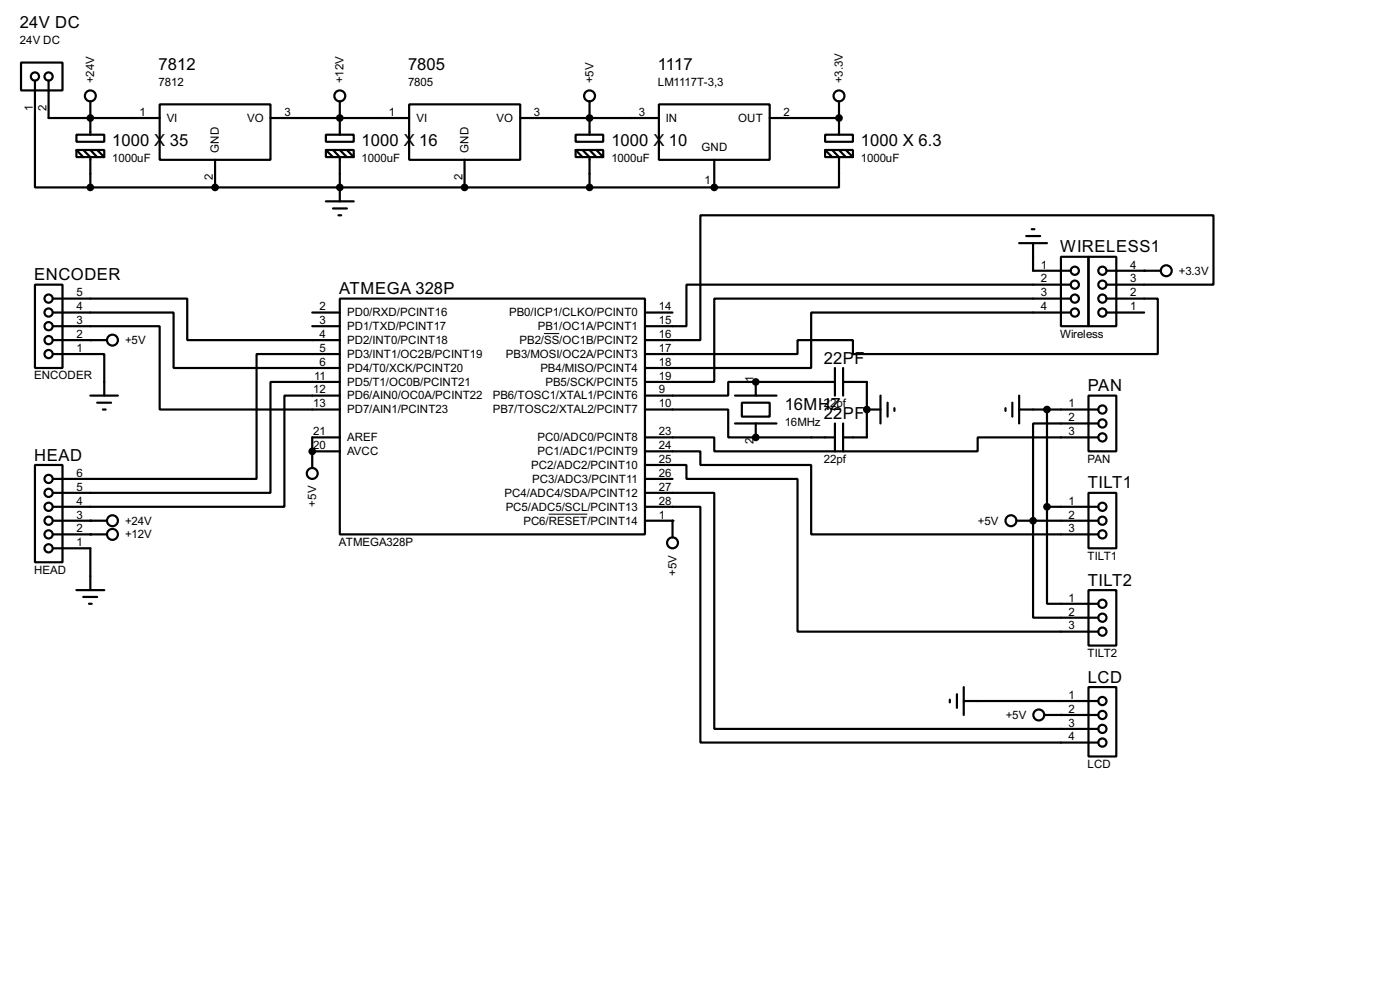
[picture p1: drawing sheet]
<svg xmlns="http://www.w3.org/2000/svg" width="256mm" height="180mm" viewBox="0 0 256 180" stroke-linecap="round" stroke-linejoin="round" font-family="sans-serif">
<g fill="none" stroke="#000" stroke-width=".4">
<path d="M3.9 11.5h7.6v5.1h-7.6zM6.4 14.8v19.5h10.2M8.9 14.8v6.8h20.4M16.6 18.6v6.1M29.3 19.1h20.3v10.2h-20.3zM62.3 18.6v6.1M75 19.1h20.3v10.2h-20.3zM108 18.6v6.1M120.7 19.1h20.3v10.2h-20.3zM153.7 18.6v6.1M14 24.7h5.1v1.3h-5.1zM14 27.5h5.1v1.3h-5.1z"/>
<path d="M14 27.5l1.3 1.3M15.3 27.5l1.3 1.3v5.5M16.6 34.3h114.3M16.6 27.5l1.2 1.3M17.8 27.5l1.3 1.3M39.4 29.3v5M49.6 21.6h25.4M59.7 24.7h5.1v1.3h-5.1zM59.7 27.5h5.1v1.3h-5.1zM59.7 36.9h5.1M59.7 27.5l1.3 1.3M61 27.5l1.3 1.3v8.1"/>
<path d="M61 38.2h2.6M62 39.4h.5M62.3 27.5l1.3 1.3M63.6 27.5l1.2 1.3M85.1 29.3v5M95.3 21.6h25.4M105.5 24.7h5v1.3h-5zM105.5 27.5h5v1.3h-5zM105.5 27.5l1.2 1.3M106.7 27.5l1.3 1.3v5.5M108 27.5l1.3 1.3M109.3 27.5l1.2 1.3"/>
<path d="M130.9 29.3v5M141 21.6h12.7M151.2 24.7h5.1v1.3h-5.1zM151.2 27.5h5.1v1.3h-5.1zM151.2 27.5l1.3 1.3M152.5 27.5l1.2 1.3v5.5h-22.8M153.7 27.5l1.3 1.3M155 27.5l1.3 1.3M6.4 52.1h5.1v15.3h-5.1zM9.7 54.7h24.6v7.6h28M9.7 59.7h19.6v15.3h33M9.7 57.2h22.1v10.2h30.5"/>
<path d="M57.2 57.2h5.1M57.2 59.7h5.1M62.3 54.7h55.9v43.1h-55.9zM118.2 57.2h5M186.7 44.5h5.1M188 43.2h2.6M189 42h.5M189.3 44.5v5.1h6.8M194.4 47h5v12.7h-5zM196.1 57.2h-47.5v10.2h-30.4M196.1 52.1h-70.3v7.6h-7.6M196.1 54.7h-65.2v15.2h-12.7"/>
<path d="M199.4 47h5.1v12.7h-5.1zM202.7 54.7h9.4v10.1h-55.8v-2.5h-10.2v2.5h-27.9M202.7 52.1h19.6v-12.7h-94v22.9h-10.1M202.7 57.2h6.9M202.7 49.6h10M9.7 64.8h9.4v7.6M9.7 62.3h9.9M16.6 72.4h5M17.8 73.7h2.6M18.9 75h.5M62.3 72.4h-10.2v20.4h-42.4M62.3 69.9h-12.7v20.3h-39.9"/>
<path d="M62.3 64.8h-15.3v22.9h-37.3M118.2 75h15.2v5.1h5.1M134.7 72.4h7.6M134.7 77.5h7.6M135.9 73.7h5.1v2.6h-5.1zM138.5 69.9h-5.1v2.5h-15.2M138.5 69.9h14.5M138.5 69.9v2.5M138.5 77.5v2.6M153 67.4v5M153 77.5v5.1M154.5 69.9h4.3v10.2h-4.3"/>
<path d="M154.5 67.4v5M154.5 77.5v5.1M158.8 75h2.5M161.3 72.4v5.1M162.6 73.7v2.6M163.9 74.7v.5M184.2 74.7v.5M185.5 73.7v2.6M186.7 75h14.5M186.7 72.4v5.1M191.8 75v17.8M199.4 72.4h5.1v10.2h-5.1z"/>
<path d="M201.2 77.5h-11.9v35.6h11.9M6.4 85.1h5.1v17.8h-5.1zM9.7 95.3h9.9M9.7 97.8h9.9M57.2 82.6h5.1M62.3 80.1h-5.1v5.6M118.2 90.2h12.7v43.2h70.3M118.2 92.8h10.1v43.1h72.9M118.2 80.1h12.7v2.5h48.2v-2.5h22.1M118.2 82.6h10.1v2.5h20.3v12.7h52.6M118.2 85.1h7.6v2.6h20.3v27.9h55.1M118.2 95.3h5v3.1"/>
<path d="M118.2 87.7h5M138.5 80.1h14.5M186.2 95.3h15M191.8 92.8v17.7h9.4M191.8 92.8h9.4M199.4 90.2h5.1v10.2h-5.1zM9.7 100.4h6.9v7.6M14 108h5.1M15.3 109.3h2.5M16.3 110.5h.5M199.4 108h5.1v10.2h-5.1zM174 128.1v.5"/>
<path d="M175.3 127.1v2.5M176.6 128.3h24.6M176.6 125.8v5.1M191.3 130.9h9.9M199.4 125.8h5.1v12.7h-5.1z"/>
<circle cx="6.4" cy="14" r=".75"/>
<circle cx="8.9" cy="14" r=".75"/>
<circle cx="16.5" cy="17.6" r="1"/>
<circle cx="62.2" cy="17.6" r="1"/>
<circle cx="108" cy="17.6" r="1"/>
<circle cx="153.7" cy="17.6" r="1"/>
<circle cx="8.9" cy="57.2" r=".75"/>
<circle cx="8.9" cy="59.7" r=".75"/>
<circle cx="8.9" cy="54.7" r=".75"/>
<circle cx="196.9" cy="57.2" r=".75"/>
<circle cx="196.9" cy="52.1" r=".75"/>
<circle cx="196.9" cy="54.7" r=".75"/>
<circle cx="196.9" cy="49.6" r=".75"/>
<circle cx="201.9" cy="57.2" r=".75"/>
<circle cx="201.9" cy="52.1" r=".75"/>
<circle cx="201.9" cy="54.7" r=".75"/>
<circle cx="201.9" cy="49.6" r=".75"/>
<circle cx="213.6" cy="49.6" r="1"/>
<circle cx="8.9" cy="64.8" r=".75"/>
<circle cx="8.9" cy="62.3" r=".75"/>
<circle cx="20.6" cy="62.3" r="1"/>
<circle cx="201.9" cy="75" r=".75"/>
<circle cx="201.9" cy="77.5" r=".75"/>
<circle cx="8.9" cy="97.8" r=".75"/>
<circle cx="8.9" cy="87.7" r=".75"/>
<circle cx="8.9" cy="95.3" r=".75"/>
<circle cx="8.9" cy="92.8" r=".75"/>
<circle cx="8.9" cy="90.2" r=".75"/>
<circle cx="20.6" cy="97.8" r="1"/>
<circle cx="20.6" cy="95.3" r="1"/>
<circle cx="57.2" cy="86.7" r="1"/>
<circle cx="123.2" cy="99.4" r="1"/>
<circle cx="185.2" cy="95.3" r="1"/>
<circle cx="201.9" cy="80.1" r=".75"/>
<circle cx="201.9" cy="97.8" r=".75"/>
<circle cx="201.9" cy="95.3" r=".75"/>
<circle cx="201.9" cy="92.8" r=".75"/>
<circle cx="8.9" cy="100.4" r=".75"/>
<circle cx="201.9" cy="110.5" r=".75"/>
<circle cx="201.9" cy="113.1" r=".75"/>
<circle cx="201.9" cy="115.6" r=".75"/>
<circle cx="190.3" cy="130.9" r="1"/>
<circle cx="201.9" cy="128.3" r=".75"/>
<circle cx="201.9" cy="133.4" r=".75"/>
<circle cx="201.9" cy="135.9" r=".75"/>
<circle cx="201.9" cy="130.9" r=".75"/>
</g>
<g fill="#000">
<circle cx="16.6" cy="21.6" r=".2"/>
<circle cx="39.4" cy="34.3" r=".2"/>
<circle cx="62.3" cy="21.6" r=".2"/>
<circle cx="62.3" cy="34.3" r=".2"/>
<circle cx="85.1" cy="34.3" r=".2"/>
<circle cx="108" cy="21.6" r=".2"/>
<circle cx="130.9" cy="34.3" r=".2"/>
<circle cx="153.7" cy="21.6" r=".2"/>
<circle cx="209.6" cy="49.6" r=".2"/>
<circle cx="16.6" cy="62.3" r=".2"/>
<circle cx="138.5" cy="69.9" r=".2"/>
<circle cx="158.8" cy="75" r=".2"/>
<circle cx="16.6" cy="95.3" r=".2"/>
<circle cx="16.6" cy="97.8" r=".2"/>
<circle cx="57.2" cy="82.6" r=".2"/>
<circle cx="123.2" cy="95.3" r=".2"/>
<circle cx="138.5" cy="80.1" r=".2"/>
<circle cx="189.3" cy="95.3" r=".2"/>
<circle cx="194.4" cy="130.9" r=".2"/>
</g>
<g fill="#000" stroke="#000" stroke-width=".4">
<circle cx="16.5" cy="21.6" r=".5"/>
<circle cx="16.5" cy="34.3" r=".5"/>
<circle cx="39.4" cy="34.3" r=".5"/>
<circle cx="62.2" cy="21.6" r=".5"/>
<circle cx="62.2" cy="34.3" r=".5"/>
<circle cx="85.1" cy="34.3" r=".5"/>
<circle cx="108" cy="21.6" r=".5"/>
<circle cx="108" cy="34.3" r=".5"/>
<circle cx="130.8" cy="34.3" r=".5"/>
<circle cx="153.7" cy="21.6" r=".5"/>
<circle cx="138.4" cy="69.9" r=".5"/>
<circle cx="158.8" cy="75" r=".5"/>
<circle cx="191.8" cy="75" r=".5"/>
<circle cx="57.2" cy="82.6" r=".5"/>
<circle cx="138.4" cy="80.1" r=".5"/>
<circle cx="189.2" cy="95.3" r=".5"/>
<circle cx="191.8" cy="92.8" r=".5"/>
</g>
<path d="M99.7 61.1h2.8M100.5 94.1h7.1" fill="none" stroke="#000" stroke-width=".18"/>
<g font-size="3.4">
<text x="3.7" y="5.1">24V DC</text>
<text x="29.1" y="12.7">7812</text>
<text x="74.8" y="12.7">7805</text>
<text x="120.5" y="12.7">1117</text>
<text x="20.6" y="26.7">1000 X</text>
<text x="31.1" y="26.7">35</text>
<text x="66.3" y="26.7">1000 X</text>
<text x="76.8" y="26.7">16</text>
<text x="112" y="26.7">1000 X</text>
<text x="122.6" y="26.7">10</text>
<text x="157.7" y="26.7">1000 X 6.3</text>
<text x="194.2" y="46.2">WIRELESS1</text>
<text x="6.3" y="51.3">ENCODER</text>
<text x="62.1" y="53.9">ATMEGA 328P</text>
<text x="151" y="66.6">22PF</text>
<text x="199.3" y="71.6">PAN</text>
<text x="143.8" y="75">16MHZ</text>
<text x="151" y="76.7">22PF</text>
<text x="6.3" y="84.3">HEAD</text>
<text x="199.3" y="89.4">TILT1</text>
<text x="199.3" y="107.2">TILT2</text>
<text x="199.3" y="125">LCD</text>
</g>
<g font-size="2.4">
<text x="3.7" y="8.1">24V DC</text>
<text x="17.3" y="15.2" transform="rotate(-90 17.3 15.2)">+24V</text>
<text x="29.1" y="15.7">7812</text>
<text x="63" y="15.3" transform="rotate(-90 63 15.3)">+12V</text>
<text x="74.8" y="15.7">7805</text>
<text x="108.7" y="15.2" transform="rotate(-90 108.7 15.2)">+5V</text>
<text x="120.5" y="15.7">LM1117T-3,3</text>
<text x="154.4" y="15.3" transform="rotate(-90 154.4 15.3)">+3.3V</text>
<text x="6" y="20.3" transform="rotate(-90 6 20.3)">1</text>
<text x="8.5" y="20.3" transform="rotate(-90 8.5 20.3)">2</text>
<text x="25.6" y="21.2">1</text>
<text x="30.5" y="22.3">VI</text>
<text x="45.3" y="22.3">VO</text>
<text x="52.1" y="21.2">3</text>
<text x="71.3" y="21.2">1</text>
<text x="76.3" y="22.3">VI</text>
<text x="91" y="22.3">VO</text>
<text x="97.8" y="21.2">3</text>
<text x="117" y="21.2">3</text>
<text x="122" y="22.3">IN</text>
<text x="135.2" y="22.3">OUT</text>
<text x="143.6" y="21.2">2</text>
<text x="20.6" y="29.6">1000uF</text>
<text x="40.1" y="27.9" transform="rotate(-90 40.1 27.9)">GND</text>
<text x="66.3" y="29.6">1000uF</text>
<text x="85.8" y="27.9" transform="rotate(-90 85.8 27.9)">GND</text>
<text x="112" y="29.6">1000uF</text>
<text x="128.5" y="27.5">GND</text>
<text x="157.7" y="29.6">1000uF</text>
<text x="39" y="33" transform="rotate(-90 39 33)">2</text>
<text x="84.7" y="33" transform="rotate(-90 84.7 33)">2</text>
<text x="129.1" y="33.7">1</text>
<text x="190.7" y="49.2">1</text>
<text x="190.7" y="51.7">2</text>
<text x="207.1" y="51.7">3</text>
<text x="207.1" y="49.2">4</text>
<text x="216" y="50.3">+3.3V</text>
<text x="14" y="59.3">3</text>
<text x="14" y="56.8">4</text>
<text x="14" y="54.3">5</text>
<text x="58.6" y="59.3">3</text>
<text x="58.6" y="56.8">2</text>
<text x="63.6" y="57.9">PD0/RXD/PCINT16</text>
<text x="93.3" y="57.9">PB0/ICP1/CLKO/PCINT0</text>
<text x="120.7" y="56.8">14</text>
<text x="120.7" y="59.3">15</text>
<text x="190.7" y="54.3">3</text>
<text x="190.7" y="56.8">4</text>
<text x="207.1" y="56.8">1</text>
<text x="207.1" y="54.3">2</text>
<text x="14" y="64.4">1</text>
<text x="14" y="61.9">2</text>
<text x="22.9" y="63">+5V</text>
<text x="58.6" y="64.4">5</text>
<text x="58.6" y="61.9">4</text>
<text x="63.6" y="65.5">PD3/INT1/OC2B/PCINT19</text>
<text x="63.6" y="63">PD2/INT0/PCINT18</text>
<text x="63.6" y="60.4">PD1/TXD/PCINT17</text>
<text x="92.7" y="65.5">PB3/MOSI/OC2A/PCINT3</text>
<text x="95.2" y="63">PB2/SS/OC1B/PCINT2</text>
<text x="98.5" y="60.4">PB1/OC1A/PCINT1</text>
<text x="120.7" y="64.4">17</text>
<text x="120.7" y="61.9">16</text>
<text x="194.2" y="61.8">Wireless</text>
<text x="6.2" y="69.5">ENCODER</text>
<text x="57.4" y="72">12</text>
<text x="57.6" y="69.5">11</text>
<text x="58.6" y="67">6</text>
<text x="63.6" y="70.6">PD5/T1/OC0B/PCINT21</text>
<text x="63.6" y="68.1">PD4/T0/XCK/PCINT20</text>
<text x="99" y="68.1">PB4/MISO/PCINT4</text>
<text x="99.9" y="70.6">PB5/SCK/PCINT5</text>
<text x="120.7" y="67">18</text>
<text x="120.7" y="69.5">19</text>
<text x="120.7" y="72">9</text>
<text x="138.1" y="69.9" transform="rotate(-90 138.1 69.9)">1</text>
<text x="57.4" y="74.6">13</text>
<text x="63.6" y="73.1">PD6/AIN0/OC0A/PCINT22</text>
<text x="63.6" y="75.7">PD7/AIN1/PCINT23</text>
<text x="90.3" y="75.7">PB7/TOSC2/XTAL2/PCINT7</text>
<text x="90.3" y="73.1">PB6/TOSC1/XTAL1/PCINT6</text>
<text x="120.7" y="74.6">10</text>
<text x="143.8" y="78">16MHz</text>
<text x="151" y="74.5">22pf</text>
<text x="195.8" y="74.6">1</text>
<text x="195.8" y="77.1">2</text>
<text x="57.4" y="82.2">20</text>
<text x="57.4" y="79.7">21</text>
<text x="63.6" y="83.3">AVCC</text>
<text x="63.6" y="80.8">AREF</text>
<text x="98.5" y="83.3">PC1/ADC1/PCINT9</text>
<text x="98.5" y="80.8">PC0/ADC0/PCINT8</text>
<text x="120.7" y="82.2">24</text>
<text x="120.7" y="79.7">23</text>
<text x="138.1" y="81.2" transform="rotate(-90 138.1 81.2)">2</text>
<text x="195.8" y="79.7">3</text>
<text x="14" y="89.8">5</text>
<text x="14" y="87.3">6</text>
<text x="97.3" y="85.8">PC2/ADC2/PCINT10</text>
<text x="97.5" y="88.4">PC3/ADC3/PCINT11</text>
<text x="120.7" y="89.8">27</text>
<text x="120.7" y="87.3">26</text>
<text x="120.7" y="84.7">25</text>
<text x="151" y="84.7">22pf</text>
<text x="199.2" y="84.7">PAN</text>
<text x="14" y="94.9">3</text>
<text x="14" y="92.4">4</text>
<text x="57.9" y="92.7" transform="rotate(-90 57.9 92.7)">+5V</text>
<text x="92.4" y="90.9">PC4/ADC4/SDA/PCINT12</text>
<text x="92.6" y="93.5">PC5/ADC5/SCL/PCINT13</text>
<text x="120.7" y="94.9">1</text>
<text x="120.7" y="92.4">28</text>
<text x="195.8" y="92.4">1</text>
<text x="195.8" y="94.9">2</text>
<text x="14" y="100">1</text>
<text x="14" y="97.4">2</text>
<text x="22.9" y="98.5">+12V</text>
<text x="22.9" y="96">+24V</text>
<text x="62.1" y="99.9">ATMEGA328P</text>
<text x="95.9" y="96">PC6/RESET/PCINT14</text>
<text x="179.2" y="96">+5V</text>
<text x="195.8" y="97.4">3</text>
<text x="6.2" y="105">HEAD</text>
<text x="123.9" y="105.4" transform="rotate(-90 123.9 105.4)">+5V</text>
<text x="199.2" y="102.5">TILT1</text>
<text x="195.8" y="110.1">1</text>
<text x="195.8" y="112.7">2</text>
<text x="195.8" y="115.2">3</text>
<text x="199.2" y="120.3">TILT2</text>
<text x="184.3" y="131.6">+5V</text>
<text x="195.8" y="127.9">1</text>
<text x="195.8" y="130.5">2</text>
<text x="195.8" y="133">3</text>
<text x="195.8" y="135.5">4</text>
<text x="199.2" y="140.6">LCD</text>
</g>
</svg>
